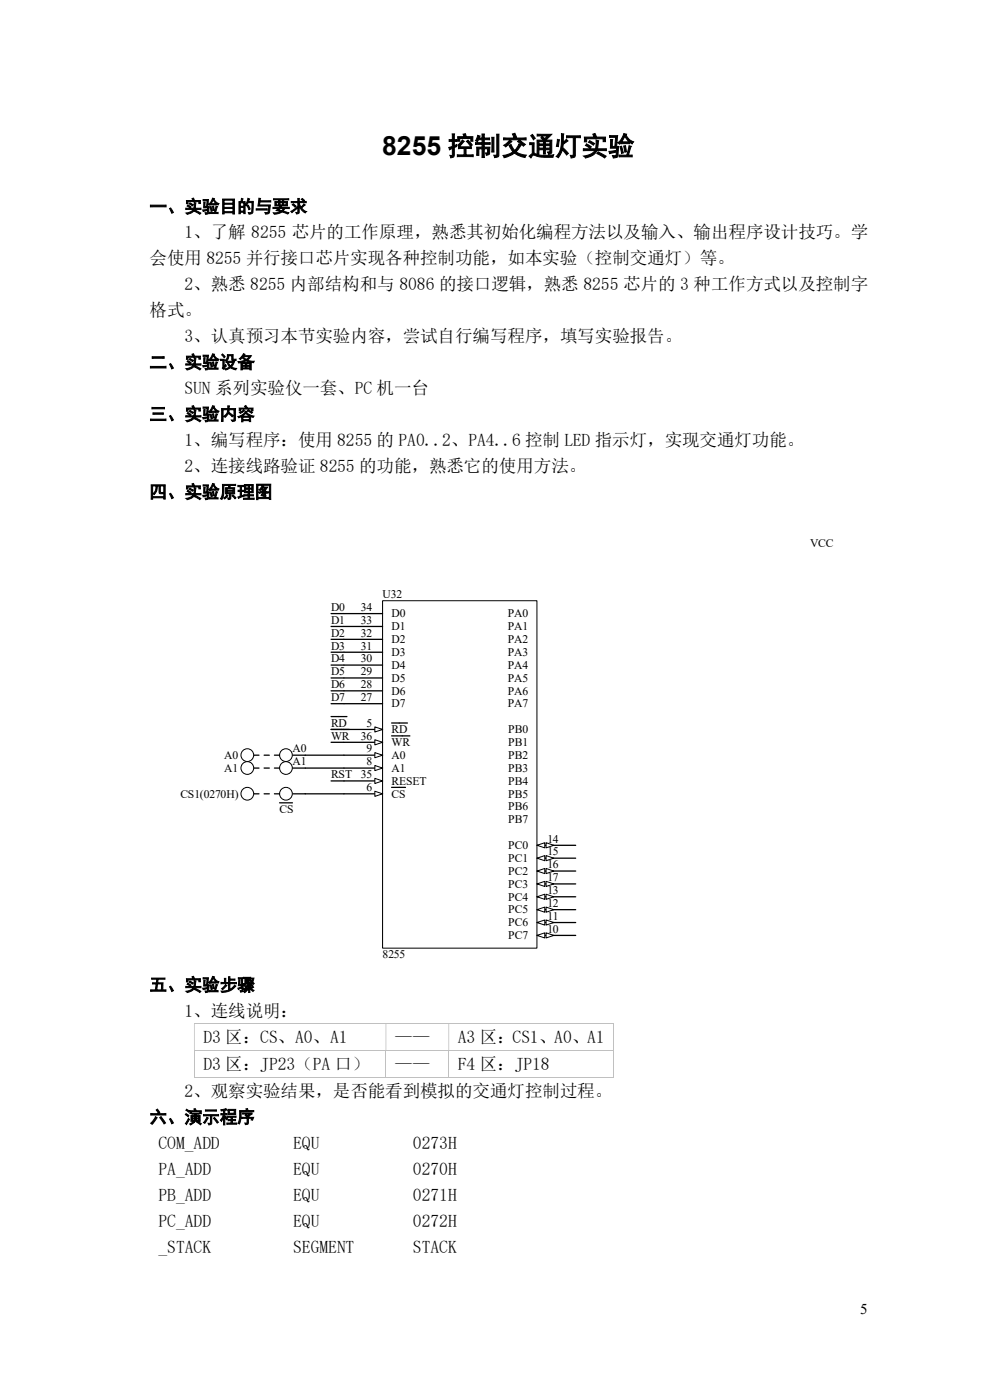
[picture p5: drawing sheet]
<svg xmlns="http://www.w3.org/2000/svg" width="210mm" height="297mm" viewBox="0 0 210 297" stroke-linecap="round" stroke-linejoin="round" font-family="sans-serif">
<path d="M81.2 127.4h32.7v73.7h-32.7z" fill-rule="evenodd" fill="#fff" stroke="#000" stroke-width=".21"/>
<path d="M73 130.2h8.2M73 132.9h8.2M73 135.6h8.2M73 138.4h8.2M73 141.1h8.2M73 143.8h8.2M73 146.6h8.2M73 149.3h8.2M113.9 179.3h8.2" fill="none" stroke="#000" stroke-width=".27"/>
<g fill="#fff" stroke="#000" stroke-width=".21">
<path d="M113.9 179.3l1.7-.5v1.1z"/>
<path d="M115.8 178.8l1.7 .5-1.7 .6z"/>
</g>
<path d="M113.9 182.1h8.2" fill="none" stroke="#000" stroke-width=".27"/>
<g fill="#fff" stroke="#000" stroke-width=".21">
<path d="M113.9 182.1l1.7-.6v1.1z"/>
<path d="M115.8 181.5l1.7 .6-1.7 .5z"/>
</g>
<path d="M113.9 184.8h8.2" fill="none" stroke="#000" stroke-width=".27"/>
<g fill="#fff" stroke="#000" stroke-width=".21">
<path d="M113.9 184.8l1.7-.6v1.1z"/>
<path d="M115.8 184.2l1.7 .6-1.7 .5z"/>
</g>
<path d="M113.9 187.5h8.2" fill="none" stroke="#000" stroke-width=".27"/>
<g fill="#fff" stroke="#000" stroke-width=".21">
<path d="M113.9 187.5l1.7-.5v1.1z"/>
<path d="M115.8 187l1.7 .5-1.7 .6z"/>
</g>
<path d="M113.9 190.3h8.2" fill="none" stroke="#000" stroke-width=".27"/>
<g fill="#fff" stroke="#000" stroke-width=".21">
<path d="M113.9 190.3l1.7-.6v1.1z"/>
<path d="M115.8 189.7l1.7 .6-1.7 .5z"/>
</g>
<path d="M113.9 193h8.2" fill="none" stroke="#000" stroke-width=".27"/>
<g fill="#fff" stroke="#000" stroke-width=".21">
<path d="M113.9 193l1.7-.6v1.1z"/>
<path d="M115.8 192.4l1.7 .6-1.7 .5z"/>
</g>
<path d="M113.9 195.7h8.2" fill="none" stroke="#000" stroke-width=".27"/>
<g fill="#fff" stroke="#000" stroke-width=".21">
<path d="M113.9 195.7l1.7-.5v1.1z"/>
<path d="M115.8 195.2l1.7 .5-1.7 .6z"/>
</g>
<path d="M113.9 198.4h8.2" fill="none" stroke="#000" stroke-width=".27"/>
<g fill="#fff" stroke="#000" stroke-width=".21">
<path d="M113.9 198.4l1.7-.5v1.1z"/>
<path d="M115.8 197.9l1.7 .5-1.7 .6z"/>
</g>
<path d="M73 154.8h8.2" fill="none" stroke="#000" stroke-width=".27"/>
<path d="M79.5 154.2l1.7 .6-1.7 .5z" fill="#fff" stroke="#000" stroke-width=".21"/>
<path d="M73 157.5h8.2M83.1 153.4h3.3" fill="none" stroke="#000" stroke-width=".27"/>
<path d="M79.5 156.9l1.7 .6-1.7 .5z" fill="#fff" stroke="#000" stroke-width=".21"/>
<path d="M83.1 156.1h3.8M73 160.2h8.2" fill="none" stroke="#000" stroke-width=".27"/>
<path d="M79.5 159.7l1.7 .5-1.7 .6z" fill="#fff" stroke="#000" stroke-width=".21"/>
<path d="M73 162.9h8.2" fill="none" stroke="#000" stroke-width=".27"/>
<path d="M79.5 162.4l1.7 .5-1.7 .6z" fill="#fff" stroke="#000" stroke-width=".21"/>
<path d="M73 165.7h8.2" fill="none" stroke="#000" stroke-width=".27"/>
<path d="M79.5 165.1l1.7 .6-1.7 .5z" fill="#fff" stroke="#000" stroke-width=".21"/>
<path d="M73 168.4h8.2" fill="none" stroke="#000" stroke-width=".27"/>
<path d="M79.5 167.9l1.7 .5-1.7 .6z" fill="#fff" stroke="#000" stroke-width=".21"/>
<g fill="none" stroke="#000" stroke-width=".27">
<path d="M70.2 130.2h2.8M70.2 132.9h2.8M70.2 135.6h2.8M70.2 138.4h2.8M70.2 154.8h3.9M70.2 152h3.4M70.2 141.1h2.8M70.2 143.8h2.8M70.2 146.6h2.8M70.2 149.3h2.8M70.2 157.5h2.8M62 168.4h2.8"/>
<path d="M64.8 160.2h8.2M64.8 162.9h8.2M70.2 165.7h2.8M83.1 167h2.9"/>
</g>
<circle cx="60.7" cy="168.4" r="1.35" fill="#fff" stroke="#000" stroke-width=".21"/>
<path d="M62 162.9h2.8" fill="none" stroke="#000" stroke-width=".27"/>
<circle cx="60.7" cy="162.9" r="1.35" fill="#fff" stroke="#000" stroke-width=".21"/>
<path d="M62 160.2h2.8" fill="none" stroke="#000" stroke-width=".27"/>
<circle cx="60.7" cy="160.2" r="1.35" fill="#fff" stroke="#000" stroke-width=".21"/>
<path d="M59.3 170.3h2.7M64.8 168.4h8.2" fill="none" stroke="#000" stroke-width=".27"/>
<circle cx="52.5" cy="168.4" r="1.35" fill="#fff" stroke="#000" stroke-width=".21"/>
<path d="M53.8 168.4h1.1M56 168.4h1.1M58.2 168.4h1.1" fill="none" stroke="#000" stroke-width=".27"/>
<circle cx="52.5" cy="162.9" r="1.35" fill="#fff" stroke="#000" stroke-width=".21"/>
<path d="M53.8 162.9h1.1M56 162.9h1.1M58.2 162.9h1.1" fill="none" stroke="#000" stroke-width=".27"/>
<circle cx="52.5" cy="160.2" r="1.35" fill="#fff" stroke="#000" stroke-width=".21"/>
<path d="M53.8 160.2h1.1M56 160.2h1.1M58.2 160.2h1.1" fill="none" stroke="#000" stroke-width=".27"/>
<path d="M41.1 217.2h88.9" fill="none" stroke="#c0c0c0" stroke-width=".21"/>
<path d="M130 217.1h.2v.2h-.2zM41.1 217.3h.2v5.5h-.2zM81.8 217.3h.2v5.5h-.2zM95.1 217.3h.2v5.5h-.2z" fill-rule="evenodd" fill="#c0c0c0"/>
<path d="M130.1 217.3v5.5M41.1 222.8h88.9" fill="none" stroke="#c0c0c0" stroke-width=".21"/>
<path d="M130 222.8h.2v.1h-.2z" fill="#c0c0c0"/>
<path d="M41.1 228.6h40.7M41.2 222.9v5.7M81.9 222.9v5.7M82 228.6h13.1M95.2 222.9v5.7M95.3 228.6h34.7M130.1 222.9v5.7" fill="none" stroke="#c0c0c0" stroke-width=".21"/>
<path d="M130 228.5h.2v.1h-.2z" fill="#c0c0c0"/>
<text font-size="5.6" x="81.1" y="32.9">8255 控制交通灯实验</text>
<g font-size="3.7">
<text x="31.7" y="45.1">一、实验目的与要求</text>
<text x="39.1" y="50.6">1、了解 8255 芯片的工作原理，熟悉其初始化编程方法以及输入、输出程序设计技巧。学</text>
<text x="31.7" y="56.1">会使用 8255 并行接口芯片实现各种控制功能，如本实验（控制交通灯）等。</text>
<text x="39.1" y="61.6">2、熟悉 8255 内部结构和与 8086 的接口逻辑，熟悉 8255 芯片的 3 种工作方式以及控制字</text>
<text x="31.7" y="67.1">格式。</text>
<text x="39.1" y="72.6">3、认真预习本节实验内容，尝试自行编写程序，填写实验报告。</text>
<text x="31.7" y="78.1">二、实验设备</text>
<text x="39.1" y="83.6">SUN 系列实验仪一套、PC 机一台</text>
<text x="31.7" y="89.1">三、实验内容</text>
<text x="39.1" y="94.6">1、编写程序：使用 8255 的 PA0..2、PA4..6 控制 LED 指示灯，实现交通灯功能。</text>
<text x="39.1" y="100.1">2、连接线路验证 8255 的功能，熟悉它的使用方法。</text>
<text x="31.7" y="105.6">四、实验原理图</text>
<text x="31.7" y="210.2">五、实验步骤</text>
<text x="39.1" y="215.7">1、连线说明：</text>
<text x="43.1" y="221.4">D3 区：CS、A0、A1</text>
<text x="83.8" y="221.4">——</text>
<text x="97.1" y="221.4">A3 区：CS1、A0、A1</text>
<text x="43.1" y="227.1">D3 区：JP23（PA 口）</text>
<text x="83.8" y="227.1">——</text>
<text x="97.1" y="227.1">F4 区：JP18</text>
<text x="39.1" y="232.7">2、观察实验结果，是否能看到模拟的交通灯控制过程。</text>
<text x="31.7" y="238.3">六、演示程序</text>
<text x="33.6" y="243.8">COM_ADD</text>
<text x="62.2" y="243.8">EQU</text>
<text x="87.6" y="243.8">0273H</text>
<text x="33.6" y="249.3">PA_ADD</text>
<text x="62.2" y="249.3">EQU</text>
<text x="87.6" y="249.3">0270H</text>
<text x="33.6" y="254.8">PB_ADD</text>
<text x="62.2" y="254.8">EQU</text>
<text x="87.6" y="254.8">0271H</text>
<text x="33.6" y="260.3">PC_ADD</text>
<text x="62.2" y="260.3">EQU</text>
<text x="87.6" y="260.3">0272H</text>
<text x="33.6" y="265.8">_STACK</text>
<text x="62.2" y="265.8">SEGMENT</text>
<text x="87.6" y="265.8">STACK</text>
</g>
<text font-size="3.2" x="182.5" y="278.8">5</text>
<g font-size="2.5">
<text x="171.8" y="116">VCC</text>
<text x="70.2" y="129.6">D0</text>
<text x="76.6" y="129.6">34</text>
<text x="81.2" y="126.9">U32</text>
<text x="83.1" y="131">D0</text>
<text x="107.7" y="131">PA0</text>
<text x="70.2" y="132.3">D1</text>
<text x="70.2" y="135.1">D2</text>
<text x="70.2" y="137.8">D3</text>
<text x="76.6" y="132.3">33</text>
<text x="76.6" y="135.1">32</text>
<text x="76.6" y="137.8">31</text>
<text x="83.1" y="133.7">D1</text>
<text x="83.1" y="136.4">D2</text>
<text x="107.7" y="133.7">PA1</text>
<text x="107.7" y="136.4">PA2</text>
<text x="70.2" y="140.5">D4</text>
<text x="70.2" y="143.3">D5</text>
<text x="76.6" y="140.5">30</text>
<text x="76.6" y="143.3">29</text>
<text x="83.1" y="139.1">D3</text>
<text x="83.1" y="141.9">D4</text>
<text x="107.7" y="139.1">PA3</text>
<text x="107.7" y="141.9">PA4</text>
<text x="70.2" y="146">D6</text>
<text x="70.2" y="148.7">D7</text>
<text x="76.6" y="146">28</text>
<text x="76.6" y="148.7">27</text>
<text x="83.1" y="144.6">D5</text>
<text x="83.1" y="147.4">D6</text>
<text x="107.7" y="144.6">PA5</text>
<text x="107.7" y="147.4">PA6</text>
<text x="70.2" y="154.2">RD</text>
<text x="77.8" y="154.2">5</text>
<text x="83.1" y="150.1">D7</text>
<text x="83.1" y="155.5">RD</text>
<text x="107.7" y="150.1">PA7</text>
<text x="107.8" y="155.5">PB0</text>
<text x="47.6" y="161">A0</text>
<text x="62.1" y="159.6">A0</text>
<text x="70.2" y="156.9">WR</text>
<text x="76.6" y="156.9">36</text>
<text x="77.8" y="159.6">9</text>
<text x="83.1" y="158.3">WR</text>
<text x="83.1" y="161">A0</text>
<text x="107.8" y="158.3">PB1</text>
<text x="107.8" y="161">PB2</text>
<text x="47.6" y="163.7">A1</text>
<text x="62.1" y="162.4">A1</text>
<text x="70.2" y="165.1">RST</text>
<text x="76.6" y="165.1">35</text>
<text x="77.8" y="162.4">8</text>
<text x="77.8" y="167.9">6</text>
<text x="83.1" y="163.7">A1</text>
<text x="83.1" y="166.5">RESET</text>
<text x="107.8" y="163.7">PB3</text>
<text x="107.8" y="166.5">PB4</text>
<text x="38.3" y="169.2">CS1(0270H)</text>
<text x="59.3" y="172.5">CS</text>
<text x="83.1" y="169.2">CS</text>
<text x="107.8" y="169.2">PB5</text>
<text x="107.8" y="171.9">PB6</text>
<text x="107.8" y="174.7">PB7</text>
<text x="116.1" y="178.8">14</text>
<text x="107.8" y="180.1">PC0</text>
<text x="107.8" y="182.8">PC1</text>
<text x="107.8" y="185.6">PC2</text>
<text x="116.1" y="181.5">15</text>
<text x="116.1" y="184.2">16</text>
<text x="107.8" y="188.3">PC3</text>
<text x="107.8" y="191.1">PC4</text>
<text x="116.1" y="186.9">17</text>
<text x="116.1" y="189.7">13</text>
<text x="107.8" y="193.8">PC5</text>
<text x="107.8" y="196.5">PC6</text>
<text x="116.1" y="192.4">12</text>
<text x="116.1" y="195.2">11</text>
<text x="116.1" y="197.9">10</text>
<text x="81.2" y="203.3">8255</text>
<text x="107.8" y="199.3">PC7</text>
</g>
</svg>
